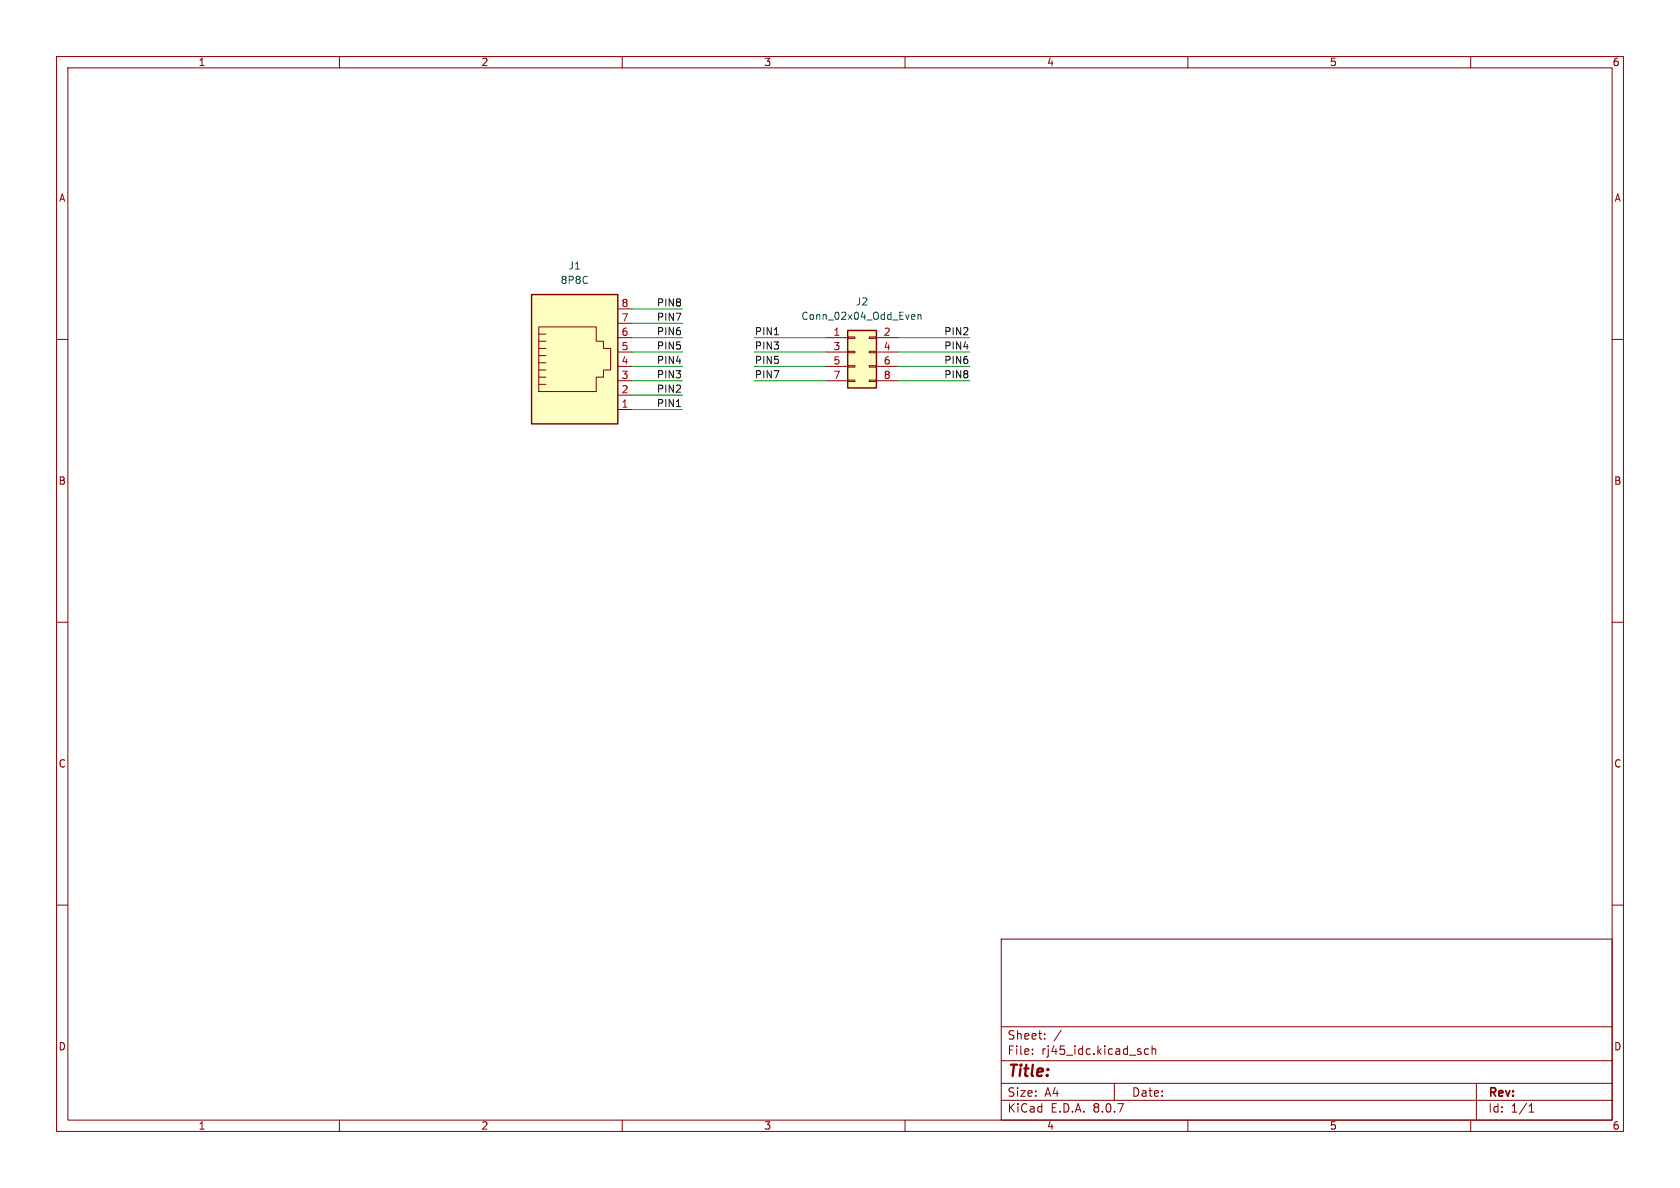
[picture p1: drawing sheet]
(kicad_sch
 (version 20231120)
 (generator "eeschema")
 (generator_version "8.0")
 (paper "A4")
 (lib_symbols
  (symbol "Connector:8P8C"
   (pin_names
    (offset 1.016)) (exclude_from_sim no) (in_bom yes) (on_board yes)
   (property "Reference" "J" (at -5.08 13.97 0) (effects (font (size 1.27 1.27)) (justify right)))
   (property "Value" "8P8C" (at 2.54 13.97 0) (effects (font (size 1.27 1.27)) (justify left)))
   (property "Footprint" "" (at 0 0.635 90) (effects (font (size 1.27 1.27)) (hide yes)))
   (property "Datasheet" "~" (at 0 0.635 90) (effects (font (size 1.27 1.27)) (hide yes)))
   (property "Description" "RJ connector, 8P8C (8 positions 8 connected), RJ31/RJ32/RJ33/RJ34/RJ35/RJ41/RJ45/RJ49/RJ61" (at 0 0 0) (effects (font (size 1.27 1.27)) (hide yes)))
   (symbol "8P8C_0_1"
    (polyline (pts (xy -5.08 4.445) (xy -6.35 4.445)) (stroke (width 0) (type default)) (fill (type none)))
    (polyline (pts (xy -5.08 5.715) (xy -6.35 5.715)) (stroke (width 0) (type default)) (fill (type none)))
    (polyline (pts (xy -6.35 -3.175) (xy -5.08 -3.175) (xy -5.08 -3.175)) (stroke (width 0) (type default)) (fill (type none)))
    (polyline (pts (xy -6.35 -1.905) (xy -5.08 -1.905) (xy -5.08 -1.905)) (stroke (width 0) (type default)) (fill (type none)))
    (polyline (pts (xy -6.35 -0.635) (xy -5.08 -0.635) (xy -5.08 -0.635)) (stroke (width 0) (type default)) (fill (type none)))
    (polyline (pts (xy -6.35 0.635) (xy -5.08 0.635) (xy -5.08 0.635)) (stroke (width 0) (type default)) (fill (type none)))
    (polyline (pts (xy -6.35 1.905) (xy -5.08 1.905) (xy -5.08 1.905)) (stroke (width 0) (type default)) (fill (type none)))
    (polyline (pts (xy -5.08 3.175) (xy -6.35 3.175) (xy -6.35 3.175)) (stroke (width 0) (type default)) (fill (type none)))
    (polyline (pts (xy -6.35 -4.445) (xy -6.35 6.985) (xy 3.81 6.985) (xy 3.81 4.445) (xy 5.08 4.445) (xy 5.08 3.175) (xy 6.35 3.175) (xy 6.35 -0.635) (xy 5.08 -0.635) (xy 5.08 -1.905) (xy 3.81 -1.905) (xy 3.81 -4.445) (xy -6.35 -4.445) (xy -6.35 -4.445)) (stroke (width 0) (type default)) (fill (type none)))
    (rectangle (start 7.62 12.7) (end -7.62 -10.16) (stroke (width 0.254) (type default)) (fill (type background))))
   (symbol "8P8C_1_1"
    (pin passive line (at 10.16 -7.62 180) (length 2.54) (name "~" (effects (font (size 1.27 1.27)))) (number "1" (effects (font (size 1.27 1.27)))))
    (pin passive line (at 10.16 -5.08 180) (length 2.54) (name "~" (effects (font (size 1.27 1.27)))) (number "2" (effects (font (size 1.27 1.27)))))
    (pin passive line (at 10.16 -2.54 180) (length 2.54) (name "~" (effects (font (size 1.27 1.27)))) (number "3" (effects (font (size 1.27 1.27)))))
    (pin passive line (at 10.16 0 180) (length 2.54) (name "~" (effects (font (size 1.27 1.27)))) (number "4" (effects (font (size 1.27 1.27)))))
    (pin passive line (at 10.16 2.54 180) (length 2.54) (name "~" (effects (font (size 1.27 1.27)))) (number "5" (effects (font (size 1.27 1.27)))))
    (pin passive line (at 10.16 5.08 180) (length 2.54) (name "~" (effects (font (size 1.27 1.27)))) (number "6" (effects (font (size 1.27 1.27)))))
    (pin passive line (at 10.16 7.62 180) (length 2.54) (name "~" (effects (font (size 1.27 1.27)))) (number "7" (effects (font (size 1.27 1.27)))))
    (pin passive line (at 10.16 10.16 180) (length 2.54) (name "~" (effects (font (size 1.27 1.27)))) (number "8" (effects (font (size 1.27 1.27)))))))
  (symbol "Connector_Generic:Conn_02x04_Odd_Even"
   (pin_names
    (offset 1.016) hide) (exclude_from_sim no) (in_bom yes) (on_board yes)
   (property "Reference" "J" (at 1.27 5.08 0) (effects (font (size 1.27 1.27))))
   (property "Value" "Conn_02x04_Odd_Even" (at 1.27 -7.62 0) (effects (font (size 1.27 1.27))))
   (property "Footprint" "" (at 0 0 0) (effects (font (size 1.27 1.27)) (hide yes)))
   (property "Datasheet" "~" (at 0 0 0) (effects (font (size 1.27 1.27)) (hide yes)))
   (property "Description" "Generic connector, double row, 02x04, odd/even pin numbering scheme (row 1 odd numbers, row 2 even numbers), script generated (kicad-library-utils/schlib/autogen/connector/)" (at 0 0 0) (effects (font (size 1.27 1.27)) (hide yes)))
   (symbol "Conn_02x04_Odd_Even_1_1"
    (rectangle (start -1.27 -4.953) (end 0 -5.207) (stroke (width 0.1524) (type default)) (fill (type none)))
    (rectangle (start -1.27 -2.413) (end 0 -2.667) (stroke (width 0.1524) (type default)) (fill (type none)))
    (rectangle (start -1.27 0.127) (end 0 -0.127) (stroke (width 0.1524) (type default)) (fill (type none)))
    (rectangle (start -1.27 2.667) (end 0 2.413) (stroke (width 0.1524) (type default)) (fill (type none)))
    (rectangle (start -1.27 3.81) (end 3.81 -6.35) (stroke (width 0.254) (type default)) (fill (type background)))
    (rectangle (start 3.81 -4.953) (end 2.54 -5.207) (stroke (width 0.1524) (type default)) (fill (type none)))
    (rectangle (start 3.81 -2.413) (end 2.54 -2.667) (stroke (width 0.1524) (type default)) (fill (type none)))
    (rectangle (start 3.81 0.127) (end 2.54 -0.127) (stroke (width 0.1524) (type default)) (fill (type none)))
    (rectangle (start 3.81 2.667) (end 2.54 2.413) (stroke (width 0.1524) (type default)) (fill (type none)))
    (pin passive line (at -5.08 2.54 0) (length 3.81) (name "Pin_1" (effects (font (size 1.27 1.27)))) (number "1" (effects (font (size 1.27 1.27)))))
    (pin passive line (at 7.62 2.54 180) (length 3.81) (name "Pin_2" (effects (font (size 1.27 1.27)))) (number "2" (effects (font (size 1.27 1.27)))))
    (pin passive line (at -5.08 0 0) (length 3.81) (name "Pin_3" (effects (font (size 1.27 1.27)))) (number "3" (effects (font (size 1.27 1.27)))))
    (pin passive line (at 7.62 0 180) (length 3.81) (name "Pin_4" (effects (font (size 1.27 1.27)))) (number "4" (effects (font (size 1.27 1.27)))))
    (pin passive line (at -5.08 -2.54 0) (length 3.81) (name "Pin_5" (effects (font (size 1.27 1.27)))) (number "5" (effects (font (size 1.27 1.27)))))
    (pin passive line (at 7.62 -2.54 180) (length 3.81) (name "Pin_6" (effects (font (size 1.27 1.27)))) (number "6" (effects (font (size 1.27 1.27)))))
    (pin passive line (at -5.08 -5.08 0) (length 3.81) (name "Pin_7" (effects (font (size 1.27 1.27)))) (number "7" (effects (font (size 1.27 1.27)))))
    (pin passive line (at 7.62 -5.08 180) (length 3.81) (name "Pin_8" (effects (font (size 1.27 1.27)))) (number "8" (effects (font (size 1.27 1.27))))))))
 (wire
  (pts (xy 111.76 64.77) (xy 120.65 64.77))
  (stroke (width 0) (type default)))
 (wire
  (pts (xy 133.35 62.23) (xy 146.05 62.23))
  (stroke (width 0) (type default)))
 (wire
  (pts (xy 133.35 64.77) (xy 146.05 64.77))
  (stroke (width 0) (type default)))
 (wire
  (pts (xy 111.76 72.39) (xy 120.65 72.39))
  (stroke (width 0) (type default)))
 (wire
  (pts (xy 158.75 67.31) (xy 171.45 67.31))
  (stroke (width 0) (type default)))
 (wire
  (pts (xy 111.76 67.31) (xy 120.65 67.31))
  (stroke (width 0) (type default)))
 (wire
  (pts (xy 158.75 59.69) (xy 171.45 59.69))
  (stroke (width 0) (type default)))
 (wire
  (pts (xy 158.75 64.77) (xy 171.45 64.77))
  (stroke (width 0) (type default)))
 (wire
  (pts (xy 111.76 54.61) (xy 120.65 54.61))
  (stroke (width 0) (type default)))
 (wire
  (pts (xy 111.76 69.85) (xy 120.65 69.85))
  (stroke (width 0) (type default)))
 (wire
  (pts (xy 111.76 62.23) (xy 120.65 62.23))
  (stroke (width 0) (type default)))
 (wire
  (pts (xy 111.76 59.69) (xy 120.65 59.69))
  (stroke (width 0) (type default)))
 (wire
  (pts (xy 133.35 59.69) (xy 146.05 59.69))
  (stroke (width 0) (type default)))
 (wire
  (pts (xy 158.75 62.23) (xy 171.45 62.23))
  (stroke (width 0) (type default)))
 (wire
  (pts (xy 111.76 57.15) (xy 120.65 57.15))
  (stroke (width 0) (type default)))
 (wire
  (pts (xy 133.35 67.31) (xy 146.05 67.31))
  (stroke (width 0) (type default)))
 (label "PIN2"
  (at 171.45 59.69 180)
  (fields_autoplaced yes)
  (effects (font (size 1.27 1.27)) (justify right bottom)))
 (label "PIN5"
  (at 120.65 62.23 180)
  (fields_autoplaced yes)
  (effects (font (size 1.27 1.27)) (justify right bottom)))
 (label "PIN1"
  (at 133.35 59.69 0)
  (fields_autoplaced yes)
  (effects (font (size 1.27 1.27)) (justify left bottom)))
 (label "PIN2"
  (at 120.65 69.85 180)
  (fields_autoplaced yes)
  (effects (font (size 1.27 1.27)) (justify right bottom)))
 (label "PIN5"
  (at 133.35 64.77 0)
  (fields_autoplaced yes)
  (effects (font (size 1.27 1.27)) (justify left bottom)))
 (label "PIN4"
  (at 171.45 62.23 180)
  (fields_autoplaced yes)
  (effects (font (size 1.27 1.27)) (justify right bottom)))
 (label "PIN4"
  (at 120.65 64.77 180)
  (fields_autoplaced yes)
  (effects (font (size 1.27 1.27)) (justify right bottom)))
 (label "PIN6"
  (at 171.45 64.77 180)
  (fields_autoplaced yes)
  (effects (font (size 1.27 1.27)) (justify right bottom)))
 (label "PIN8"
  (at 120.65 54.61 180)
  (fields_autoplaced yes)
  (effects (font (size 1.27 1.27)) (justify right bottom)))
 (label "PIN1"
  (at 120.65 72.39 180)
  (fields_autoplaced yes)
  (effects (font (size 1.27 1.27)) (justify right bottom)))
 (label "PIN3"
  (at 133.35 62.23 0)
  (fields_autoplaced yes)
  (effects (font (size 1.27 1.27)) (justify left bottom)))
 (label "PIN8"
  (at 171.45 67.31 180)
  (fields_autoplaced yes)
  (effects (font (size 1.27 1.27)) (justify right bottom)))
 (label "PIN7"
  (at 120.65 57.15 180)
  (fields_autoplaced yes)
  (effects (font (size 1.27 1.27)) (justify right bottom)))
 (label "PIN6"
  (at 120.65 59.69 180)
  (fields_autoplaced yes)
  (effects (font (size 1.27 1.27)) (justify right bottom)))
 (label "PIN3"
  (at 120.65 67.31 180)
  (fields_autoplaced yes)
  (effects (font (size 1.27 1.27)) (justify right bottom)))
 (label "PIN7"
  (at 133.35 67.31 0)
  (fields_autoplaced yes)
  (effects (font (size 1.27 1.27)) (justify left bottom)))
 (symbol
  (lib_id "Connector_Generic:Conn_02x04_Odd_Even")
  (at 151.13 62.23 0)
  (unit 1)
  (exclude_from_sim no)
  (in_bom yes)
  (on_board yes)
  (dnp no)
  (fields_autoplaced yes)
  (property "Reference" "J2" (at 152.4 53.34 0) (effects (font (size 1.27 1.27))))
  (property "Value" "Conn_02x04_Odd_Even" (at 152.4 55.88 0) (effects (font (size 1.27 1.27))))
  (property "Footprint" "Connector_PinHeader_1.27mm:PinHeader_2x04_P1.27mm_Vertical_SMD" (at 151.13 62.23 0) (effects (font (size 1.27 1.27)) (hide yes)))
  (property "Datasheet" "~" (at 151.13 62.23 0) (effects (font (size 1.27 1.27)) (hide yes)))
  (property "Description" "Generic connector, double row, 02x04, odd/even pin numbering scheme (row 1 odd numbers, row 2 even numbers), script generated (kicad-library-utils/schlib/autogen/connector/)" (at 151.13 62.23 0) (effects (font (size 1.27 1.27)) (hide yes)))
  (pin "8")
  (pin "4")
  (pin "5")
  (pin "6")
  (pin "7")
  (pin "3")
  (pin "1")
  (pin "2"))
 (symbol
  (lib_id "Connector:8P8C")
  (at 101.6 64.77 0)
  (unit 1)
  (exclude_from_sim no)
  (in_bom yes)
  (on_board yes)
  (dnp no)
  (fields_autoplaced yes)
  (property "Reference" "J1" (at 101.6 46.99 0) (effects (font (size 1.27 1.27))))
  (property "Value" "8P8C" (at 101.6 49.53 0) (effects (font (size 1.27 1.27))))
  (property "Footprint" "Connector_RJ:RJ45_OST_PJ012-8P8CX_Vertical" (at 101.6 64.135 90) (effects (font (size 1.27 1.27)) (hide yes)))
  (property "Datasheet" "~" (at 101.6 64.135 90) (effects (font (size 1.27 1.27)) (hide yes)))
  (property "Description" "RJ connector, 8P8C (8 positions 8 connected), RJ31/RJ32/RJ33/RJ34/RJ35/RJ41/RJ45/RJ49/RJ61" (at 101.6 64.77 0) (effects (font (size 1.27 1.27)) (hide yes)))
  (pin "7")
  (pin "1")
  (pin "6")
  (pin "2")
  (pin "4")
  (pin "5")
  (pin "3")
  (pin "8"))
 (sheet_instances
  (path ""
   (page "1"))))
